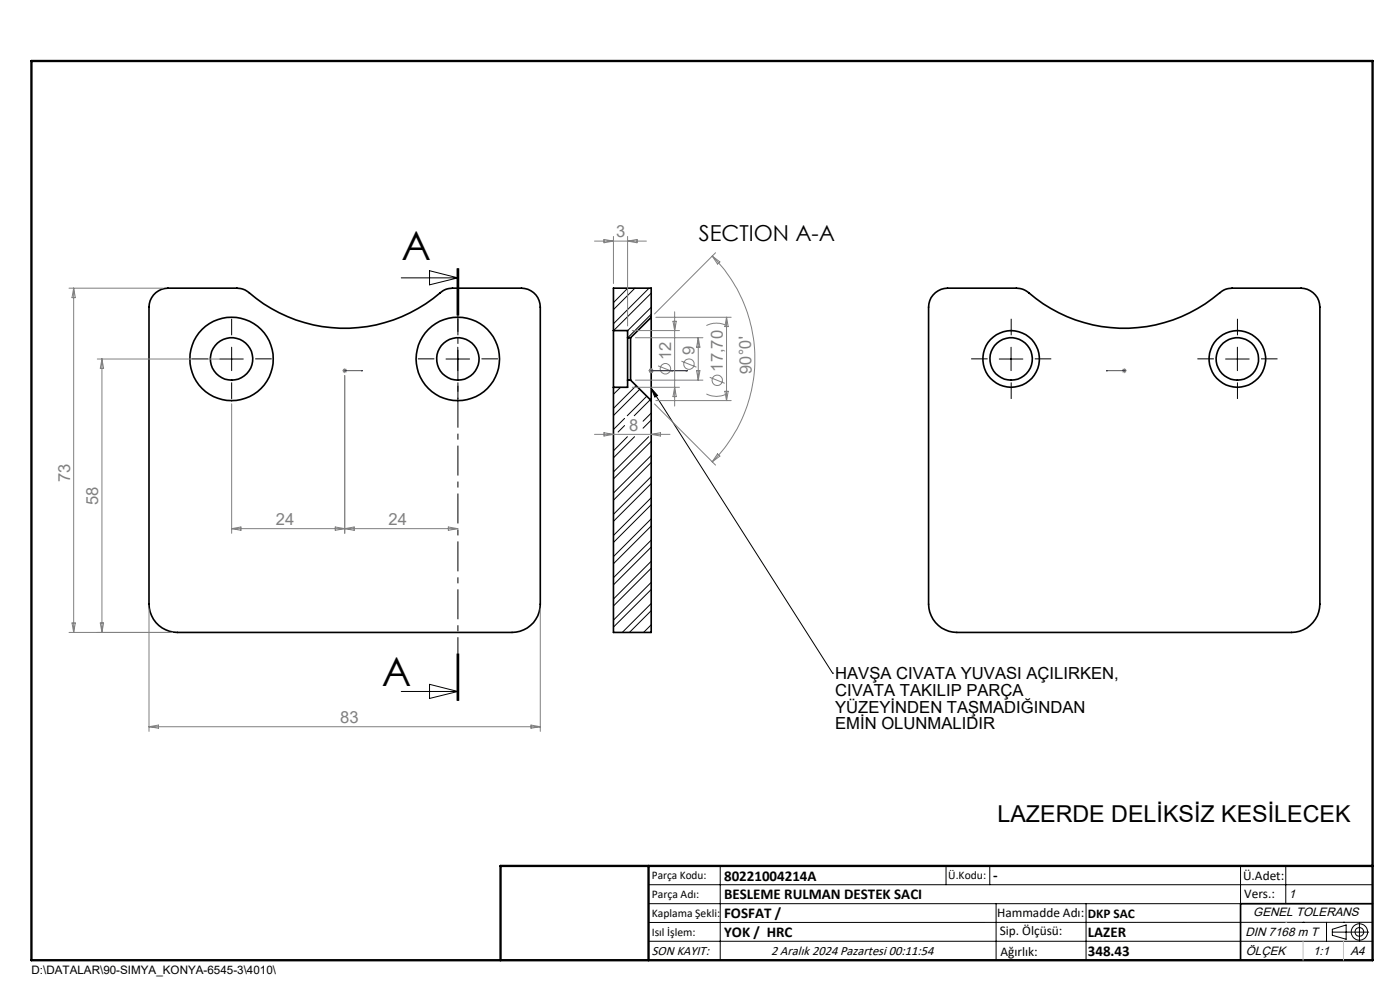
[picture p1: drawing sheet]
<svg xmlns="http://www.w3.org/2000/svg" width="297mm" height="210mm" viewBox="0 0 297 210" stroke-linecap="round" stroke-linejoin="round" font-family="sans-serif">
<g fill="none" stroke="#000" stroke-width=".35">
<path d="M33.1 62.1a4 4 0 0 1 2.5-1h14.7a3.9 3.9 0 0 1 2.6 1 31.1 31.1 0 0 0 41-.4l1-.4 1.1-.2h14.6a4 4 0 0 1 4 4v63.1a6 6 0 0 1-6 6h-71a6 6 0 0 1-6-6v-63.1a4 4 0 0 1 1.5-3zM130.1 70.1v12.1M130.1 70.1h3v1.5M133.1 71.6v9M133.1 71.6h.7M133.8 71.6v9M138.1 67.3v17.7M138.1 67.3v-6.2h-8v9M138.1 67.3l-4.3 4.3M197.9 62.6a4.2 4.2 0 0 1 3.1-1.5h14.6a3.9 3.9 0 0 1 2.7 1 31.1 31.1 0 0 0 41-.4l1-.4 1.1-.2h14.6a4.1 4.1 0 0 1 4 4v63.1a6 6 0 0 1-6 6h-71a6 6 0 0 1-6-6v-63.1a4 4 0 0 1 .9-2.5zM130.1 82.2v52h8v-49.2M133.1 80.6v1.6h-3"/>
<path d="M133.1 80.6h.7M133.8 80.6l4.3 4.4M291.2 191.7h-28v12"/>
<circle cx="49.1" cy="76.1" r="4.5"/>
<circle cx="49.1" cy="76.1" r="8.9"/>
<circle cx="97.1" cy="76.1" r="8.8"/>
<circle cx="97.1" cy="76.1" r="4.5"/>
<circle cx="214.5" cy="76.1" r="6"/>
<circle cx="214.5" cy="76.1" r="4.5"/>
<circle cx="262.5" cy="76.1" r="4.5"/>
<circle cx="262.5" cy="76.1" r="6"/>
</g>
<g fill="none" stroke="#000" stroke-width=".21">
<path d="M85.1 58.9h12M91.1 57.4l6 1.5-6 1.5zM97 56.9v10M97.1 56.9v10M97.3 56.9v10M46.6 76.2h5M49.1 73.7v4.9M94.6 76.2h5M97.1 73.7v4.9M130.2 61.1l-.1 .1M133.2 61.1l-3.1 3.1M134.7 61.1l-4.6 4.6"/>
<path d="M137.7 61.1l-7.6 7.6M138.1 65.2l-5 5M138.1 62.2l-7.9 7.9M138.1 66.7l-4.9 4.9M212 76.2h5M214.5 73.7v4.9M260 76.2h5M262.5 73.7v4.9M130.1 82.2h.1M131.7 82.2l-1.6 1.4M132.5 88.8l-2.3 2.2M132.5 90.3l-1.4 1.3"/>
<path d="M133.1 92.6l-3 3M133.1 80.6h.1M134.6 92.6l-4.5 4.5M135 81.8l-4.9 4.8M135.7 82.6l-5.6 5.6M137.2 84.1l-4.1 4.1M137.6 92.6l-7.5 7.5M137.9 84.8l-3.4 3.4M138.1 82.4l1.4 1.5-.6 .3zM138.1 87.6l-1.7 1.8M138.1 96.6l-8 8M138.1 89.1l-1.7 1.7"/>
<path d="M138.1 93.6l-8 8M138.1 98.1l-8 8M138.1 82.4l38.5 60.4M138.1 101.1l-8 8M138.1 105.6l-8 8M138.1 110.1l-8 8M138.1 114.6l-8 7.9M138.1 119.1l-8 8M138.1 102.6l-8 8M138.1 107.1l-8 8M138.1 111.6l-8 8M138.1 116.1l-8 8"/>
<path d="M97 138.6v10M97.1 138.6v10M97.3 138.6v10zM138.1 123.5l-8 8M138.1 128l-6.1 6.2M138.1 132.5l-1.6 1.7M138.1 120.5l-8 8M138.1 125.1l-8 7.9M138.1 129.5l-4.6 4.7M138.1 134l-.1 .2M85.1 146.7h12M91.1 145.2l6 1.5-6 1.5z"/>
<path d="M176.6 142.8h.1M137.6 187.7h153.6M137.6 191.7h153.6M137.6 199.7h153.6M152.8 183.7v20M200.7 183.7v4M210 183.7v4M211.3 191.7v12M230.4 191.7v12M263.2 183.7v20M272.8 183.7v8M276.4 195.6h.1"/>
<path d="M281.4 195.6v4.1M282.6 197.7h7.8M282.6 197.1l3-.9v3l-3-.8zM285 195.6h.1M288.4 195.8v3.8M291.2 195.6l-153.6 .1"/>
<circle cx="288.4" cy="197.7" r="1.74"/>
<circle cx="288.4" cy="197.7" r=".93"/>
</g>
<g fill="none" stroke="#808080" stroke-width=".21">
<path d="M126.1 51.1h11M128.1 50.8l2 .3-2 .4zM130.1 50.2v9.9M133.1 50.2v18.9M133.1 51.1l2-.3v.7zM151.1 54.3a30.9 30.9 0 0 1 0 43.7M151.1 54.3l1.6 1.3-.5 .4zM151.8 53.6l-12.9 13M14.6 61.1h20M15.6 61.1v73.1M15.6 61.1l.4 2h-.7zM20.6 76.2h27.5"/>
<path d="M21.6 76.2v58M21.6 76.2l.4 1.9h-.7zM72.6 78.6h1M72.8 78.3l.7 .7M73.1 78.1v1.1M73.1 79.6v33.5M73.5 78.3l-.7 .7M134.1 70.1h10M134.8 71.6h14.3M137.6 78.6h1M137.8 78.3l.7 .7M138.1 78.1v1.1"/>
<path d="M138.5 78.3l-.7 .7M139.1 67.3h16M139.6 77.6l3.1 1.2M142.8 68.1h.7l-.4 2zM143.1 66.1v20M144.6 76.6l3.1 1.3M147.8 78.6h.7l-.4 2zM148.1 71.6v9M148.1 71.6l.4 2.1h-.7zM149.9 69.1a4.6 4.6 0 0 1 4.2 0M154.1 67.3v17.7M154.1 67.3l.4 2h-.7z"/>
<path d="M238 78.6h1M238.2 78.3l.7 .7M238.5 78.1v1.1M238.9 78.3l-.7 .7M49.1 85.6v27.5M126.1 92.1h16M128.1 91.8l2 .3-2 .4zM134.1 82.2h10M134.8 80.6h14.3M138.1 92.1l2-.3v.7zM138.9 85.7l12.9 13M139.1 85h16"/>
<path d="M143.1 82.2l.4 1.9h-.7zM149.9 83.6a4.6 4.6 0 0 0 4.2 0M150.6 80l3.1 1.3M152.2 96.3l.5 .5-1.6 1.2zM153.8 83h.7l-.4 2zM49.1 112.1h48M49.1 112.1l2-.3v.7zM71.1 111.8l4 .7v-.7l-4 .7zM95.1 111.8l2 .3-2 .4zM14.6 134.2h22M15.3 132.1h.7l-.4 2.1zM21.3 132.1h.7l-.4 2.1z"/>
<path d="M31.6 129.1v26M114.6 129.1v26M31.6 154.2h83M31.6 154.2l2-.4v.7zM112.6 153.8l2 .4-2 .3z"/>
<circle cx="141.2" cy="78.2" r="1.11"/>
<circle cx="146.2" cy="77.2" r="1.12"/>
<circle cx="152.2" cy="80.7" r="1.1"/>
</g>
<path d="M73 78.6h.2zM73.1 78.6h.1M73.1 78.6h3.9M77 78.6h-.4h.4M138 78.6h.2zM138.1 78.6h.1M138.1 78.6h7.7M145.8 78.6h-.3h.3M234.6 78.6h.4h-.4M234.6 78.6h3.9M238.4 78.6h.2zM238.5 78.6h.1" fill="none" stroke="#00f" stroke-width=".21"/>
<g fill="none" stroke="#000" stroke-width=".21" stroke-dasharray="15.2 1.3 1.3 1.3" stroke-linecap="butt">
<path d="M44.1 76.1h-3.5M49.1 71.1v-3.5M54.1 76.1h3.5M92.1 76.1h-3.5M97.1 71.1v-3.5M102.1 76.1h3.5M209.5 76.1h-3.5M214.5 71.1v-3.5M219.5 76.1h3.5M257.5 76.1h-3.5M262.5 71.1v-3.5M267.5 76.1h3.5"/>
<path d="M49.1 81.1v3.5M97.1 81.1v3.5M214.5 81.1v3.5M262.5 81.1v3.5"/>
</g>
<path d="M97.1 56.9v91.7" fill="none" stroke="#000" stroke-width=".21" stroke-dasharray="6.3 1.3 1.3 1.3" stroke-dashoffset="3" stroke-linecap="butt"/>
<path d="M106.2 203.7h185" fill="none" stroke="#000" stroke-width=".25"/>
<path d="M6.7 12.9h284.5v190.8h-284.5zM137.6 183.7v20M291.2 183.7h-185v20" fill="none" stroke="#000" stroke-width=".5"/>
<path d="M272.8 195.6h.1M276.4 199.7v4M285 199.7v4" fill="none" stroke="#c0c0c0" stroke-width=".21"/>
<path d="M138.1 82.4l1.4 1.5-.6 .3z" fill="#000"/>
<g fill="#00f">
<path d="M76.6 78.6h.4zM73 78.6h.2z"/>
<path d="M234.6 78.6h.4zM238.4 78.6h.2z"/>
<path d="M138 78.6h.2zM145.5 78.6h.3zM138 78.6h.2zM145.5 78.6h.3z"/>
</g>
<g font-size="8.5">
<text x="85.1" y="55.1">A</text>
<text x="81" y="145.5">A</text>
</g>
<text font-size="4.9" x="211.6" y="174.3">LAZERDE DELİKSİZ KESİLECEK</text>
<text font-size="4.7" x="148.3" y="51.1">SECTION A-A</text>
<g font-size="3.5" fill="#808080">
<text x="130.7" y="50.3">3</text>
<text x="142.4" y="76.4" transform="rotate(-90 142.4 76.4)">12</text>
<text x="147.4" y="75.4" transform="rotate(-90 147.4 75.4)">9</text>
<text x="153.4" y="78.8" transform="rotate(-90 153.4 78.8)">17,70</text>
<text x="159.5" y="79.3" transform="rotate(-92 159.5 79.3)">90°0'</text>
<text x="133.5" y="91.3">8</text>
<text x="14.9" y="102.2" transform="rotate(-90 14.9 102.2)">73</text>
<text x="20.9" y="107.1" transform="rotate(-90 20.9 107.1)">58</text>
<text x="58.5" y="111.3">24</text>
<text x="82.4" y="111.3">24</text>
<text x="72.2" y="153.3">83</text>
</g>
<g font-size="3.5">
<text x="177.2" y="144.1">HAVŞA CIVATA YUVASI AÇILIRKEN,</text>
<text x="177.2" y="147.6">CIVATA TAKILIP PARÇA</text>
<text x="177.2" y="151.2">YÜZEYİNDEN TAŞMADIĞINDAN</text>
<text x="177.2" y="154.7">EMİN OLUNMALIDIR</text>
</g>
<g font-size="3.2">
<text x="153.6" y="190.8">BESLEME RULMAN DESTEK SACI</text>
<text x="153.6" y="186.8">80221004214A</text>
<text x="210.7" y="186.6">-</text>
<text x="153.6" y="194.8">FOSFAT /</text>
<text x="153.6" y="198.8">YOK / HRC</text>
<text x="230.8" y="198.7">LAZER</text>
<text x="230.8" y="202.8">348.43</text>
</g>
<g font-size="2.8">
<text x="263.7" y="186.7">Ü.Adet:</text>
<text x="263.9" y="190.5">Vers.:</text>
<text x="211.5" y="194.5">Hammadde Adı:</text>
<text x="230.8" y="194.7">DKP SAC</text>
<text x="138.3" y="202.6">SON KAYIT:</text>
<text x="163.6" y="202.6">2 Aralık 2024 Pazartesi 00:11:54</text>
<text x="212.1" y="198.4">Sip. Ölçüsü:</text>
<text x="212.2" y="202.7">Ağırlık:</text>
</g>
<g font-size="2.6">
<text x="273.4" y="190.4">1</text>
<text x="265.9" y="194.4">GENEL TOLERANS</text>
<text x="264.2" y="198.5">DIN 7168 m T</text>
<text x="264.3" y="202.6">ÖLÇEK</text>
<text x="278.5" y="202.6">1:1</text>
<text x="286.5" y="202.6">A4</text>
</g>
<g font-size="2.5">
<text x="138.3" y="186.4">Parça Kodu:</text>
<text x="138.3" y="190.5">Parça Adı:</text>
<text x="201.2" y="186.5">Ü.Kodu:</text>
<text x="138.3" y="194.5">Kaplama Şekli:</text>
<text x="138.3" y="198.6">Isıl İşlem:</text>
<text x="6.7" y="206.7">D:\DATALAR\90-SIMYA_KONYA-6545-3\4010\</text>
</g>
</svg>
